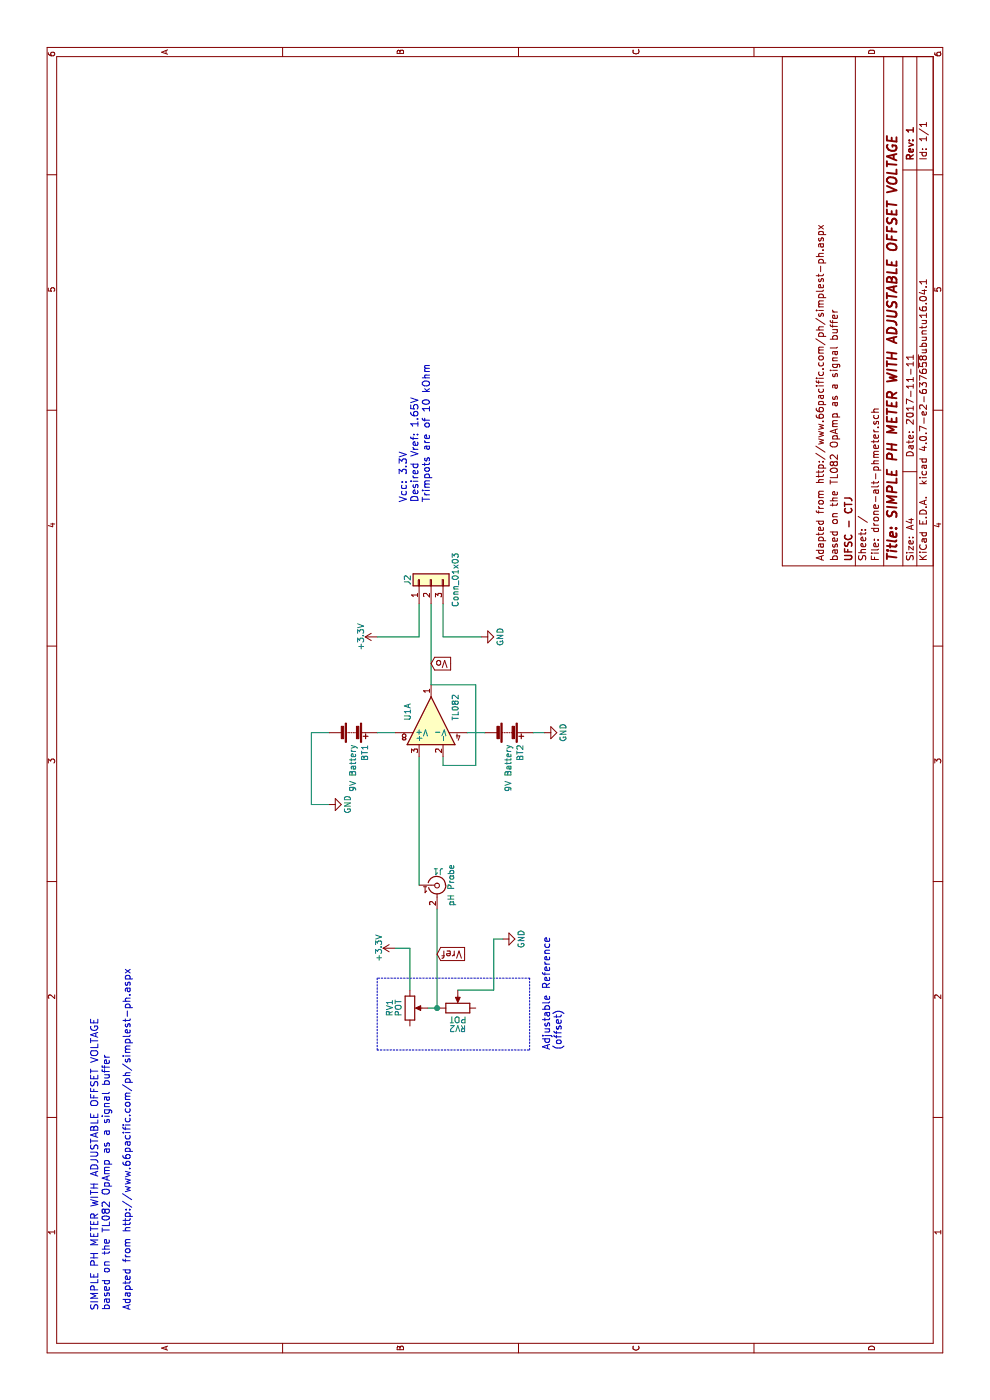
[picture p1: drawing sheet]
EESchema Schematic File Version 2
LIBS:power
LIBS:device
LIBS:switches
LIBS:relays
LIBS:motors
LIBS:transistors
LIBS:conn
LIBS:linear
LIBS:regul
LIBS:74xx
LIBS:cmos4000
LIBS:adc-dac
LIBS:memory
LIBS:xilinx
LIBS:microcontrollers
LIBS:dsp
LIBS:microchip
LIBS:analog_switches
LIBS:motorola
LIBS:texas
LIBS:intel
LIBS:audio
LIBS:interface
LIBS:digital-audio
LIBS:philips
LIBS:display
LIBS:cypress
LIBS:siliconi
LIBS:opto
LIBS:atmel
LIBS:contrib
LIBS:valves
LIBS:drone-alt-phmeter-cache
EELAYER 25 0
EELAYER END
$Descr A4 11693 8268
encoding utf-8
Sheet 1 1
Title "SIMPLE PH METER WITH ADJUSTABLE OFFSET VOLTAGE"
Date "2017-11-11"
Rev "1"
Comp "UFSC - CTJ"
Comment1 "based on the TL082 OpAmp as a signal buffer"
Comment2 "Adapted from http://www.66pacific.com/ph/simplest-ph.aspx"
Comment3 ""
Comment4 ""
$EndDescr
Text Notes 750  925  0    60   ~ 0
SIMPLE PH METER WITH ADJUSTABLE OFFSET VOLTAGE\nbased on the TL082 OpAmp as a signal buffer
Text Notes 750  1100 0    60   ~ 0
Adapted from http://www.66pacific.com/ph/simplest-ph.aspx
$Comp
L TL082 U1
U 1 1
P 5675 3600
F 0 "U1" H 5675 3800 50  0000 L CNN
F 1 "TL082" H 5675 3400 50  0000 L CNN
F 2 "" H 5675 3600 50  0001 C CNN
F 3 "" H 5675 3600 50  0001 C CNN
	1    5675 3600
	1    0    0    -1  
$EndComp
$Comp
L Battery BT2
U 1 1
P 5575 4250
F 0 "BT2" H 5675 4350 50  0000 L CNN
F 1 "9V Battery" H 5675 4250 50  0000 L CNN
F 2 "" V 5575 4310 50  0001 C CNN
F 3 "" V 5575 4310 50  0001 C CNN
	1    5575 4250
	-1   0    0    1   
$EndComp
$Comp
L Battery BT1
U 1 1
P 5575 2950
F 0 "BT1" H 5675 3050 50  0000 L CNN
F 1 "9V Battery" H 5675 2950 50  0000 L CNN
F 2 "" V 5575 3010 50  0001 C CNN
F 3 "" V 5575 3010 50  0001 C CNN
	1    5575 2950
	-1   0    0    1   
$EndComp
Wire Wire Line
	5575 3150 5575 3300
Wire Wire Line
	5575 3900 5575 4050
Wire Wire Line
	5575 2750 5575 2600
Wire Wire Line
	5575 2600 4975 2600
Wire Wire Line
	4975 2600 4975 2750
$Comp
L GND #PWR3
U 1 1
P 4975 2750
F 0 "#PWR3" H 4975 2500 50  0001 C CNN
F 1 "GND" H 4975 2600 50  0000 C CNN
F 2 "" H 4975 2750 50  0001 C CNN
F 3 "" H 4975 2750 50  0001 C CNN
	1    4975 2750
	1    0    0    -1  
$EndComp
Wire Wire Line
	5575 4450 5575 4550
$Comp
L GND #PWR4
U 1 1
P 5575 4550
F 0 "#PWR4" H 5575 4300 50  0001 C CNN
F 1 "GND" H 5575 4400 50  0000 C CNN
F 2 "" H 5575 4550 50  0001 C CNN
F 3 "" H 5575 4550 50  0001 C CNN
	1    5575 4550
	1    0    0    -1  
$EndComp
Wire Wire Line
	5375 3700 5300 3700
Wire Wire Line
	5300 3700 5300 3975
Wire Wire Line
	5975 3975 5975 3600
$Comp
L Conn_01x03 J2
U 1 1
P 6850 3600
F 0 "J2" H 6850 3800 50  0000 C CNN
F 1 "Conn_01x03" H 6850 3400 50  0000 C CNN
F 2 "" H 6850 3600 50  0001 C CNN
F 3 "" H 6850 3600 50  0001 C CNN
	1    6850 3600
	1    0    0    -1  
$EndComp
Wire Wire Line
	5300 3975 5975 3975
Wire Wire Line
	6650 3700 6375 3700
Wire Wire Line
	6375 3700 6375 4025
$Comp
L GND #PWR6
U 1 1
P 6375 4025
F 0 "#PWR6" H 6375 3775 50  0001 C CNN
F 1 "GND" H 6375 3875 50  0000 C CNN
F 2 "" H 6375 4025 50  0001 C CNN
F 3 "" H 6375 4025 50  0001 C CNN
	1    6375 4025
	1    0    0    -1  
$EndComp
Wire Wire Line
	5975 3600 6650 3600
Text GLabel 6150 3600 3    60   Input ~ 0
Vo
$Comp
L +3.3V #PWR5
U 1 1
P 6375 3150
F 0 "#PWR5" H 6375 3000 50  0001 C CNN
F 1 "+3.3V" H 6375 3290 50  0000 C CNN
F 2 "" H 6375 3150 50  0001 C CNN
F 3 "" H 6375 3150 50  0001 C CNN
	1    6375 3150
	1    0    0    -1  
$EndComp
Wire Wire Line
	6375 3150 6375 3500
Wire Wire Line
	6375 3500 6650 3500
$Comp
L Conn_Coaxial J1
U 1 1
P 4300 3650
F 0 "J1" H 4310 3770 50  0000 C CNN
F 1 "pH Probe" V 4415 3650 50  0000 C CNN
F 2 "" H 4300 3650 50  0001 C CNN
F 3 "" H 4300 3650 50  0001 C CNN
	1    4300 3650
	0    1    1    0   
$EndComp
Wire Wire Line
	4300 3500 5375 3500
$Comp
L POT RV1
U 1 1
P 3275 3425
F 0 "RV1" V 3100 3425 50  0000 C CNN
F 1 "POT" V 3175 3425 50  0000 C CNN
F 2 "" H 3275 3425 50  0001 C CNN
F 3 "" H 3275 3425 50  0001 C CNN
	1    3275 3425
	0    1    1    0   
$EndComp
$Comp
L POT RV2
U 1 1
P 3275 3825
F 0 "RV2" V 3100 3825 50  0000 C CNN
F 1 "POT" V 3175 3825 50  0000 C CNN
F 2 "" H 3275 3825 50  0001 C CNN
F 3 "" H 3275 3825 50  0001 C CNN
	1    3275 3825
	1    0    0    -1  
$EndComp
Wire Wire Line
	3275 3675 3275 3650
Wire Wire Line
	3275 3650 3275 3575
Wire Wire Line
	4100 3650 3275 3650
Connection ~ 3275 3650
Text GLabel 3725 3650 3    60   Input ~ 0
Vref
$Comp
L +3.3V #PWR1
U 1 1
P 3775 3300
F 0 "#PWR1" H 3775 3150 50  0001 C CNN
F 1 "+3.3V" H 3775 3440 50  0000 C CNN
F 2 "" H 3775 3300 50  0001 C CNN
F 3 "" H 3775 3300 50  0001 C CNN
	1    3775 3300
	1    0    0    -1  
$EndComp
Wire Wire Line
	3775 3300 3775 3425
Wire Wire Line
	3775 3425 3425 3425
$Comp
L GND #PWR2
U 1 1
P 3850 4200
F 0 "#PWR2" H 3850 3950 50  0001 C CNN
F 1 "GND" H 3850 4050 50  0000 C CNN
F 2 "" H 3850 4200 50  0001 C CNN
F 3 "" H 3850 4200 50  0001 C CNN
	1    3850 4200
	1    0    0    -1  
$EndComp
Wire Wire Line
	3850 4125 3850 4200
Wire Notes Line
	2925 3150 2925 4425
Wire Notes Line
	2925 4425 3525 4425
Wire Notes Line
	3525 4425 3525 3150
Wire Notes Line
	3525 3150 2925 3150
Text Notes 2925 4700 0    60   ~ 0
Adjustable Reference\n(offset)
Wire Wire Line
	3425 3825 3425 4125
Wire Wire Line
	3425 4125 3850 4125
Text Notes 7500 3600 0    60   ~ 0
Vcc: 3.3V\nDesired Vref: 1.65V\nTrimpots are of 10 kOhm\n
$EndSCHEMATC
